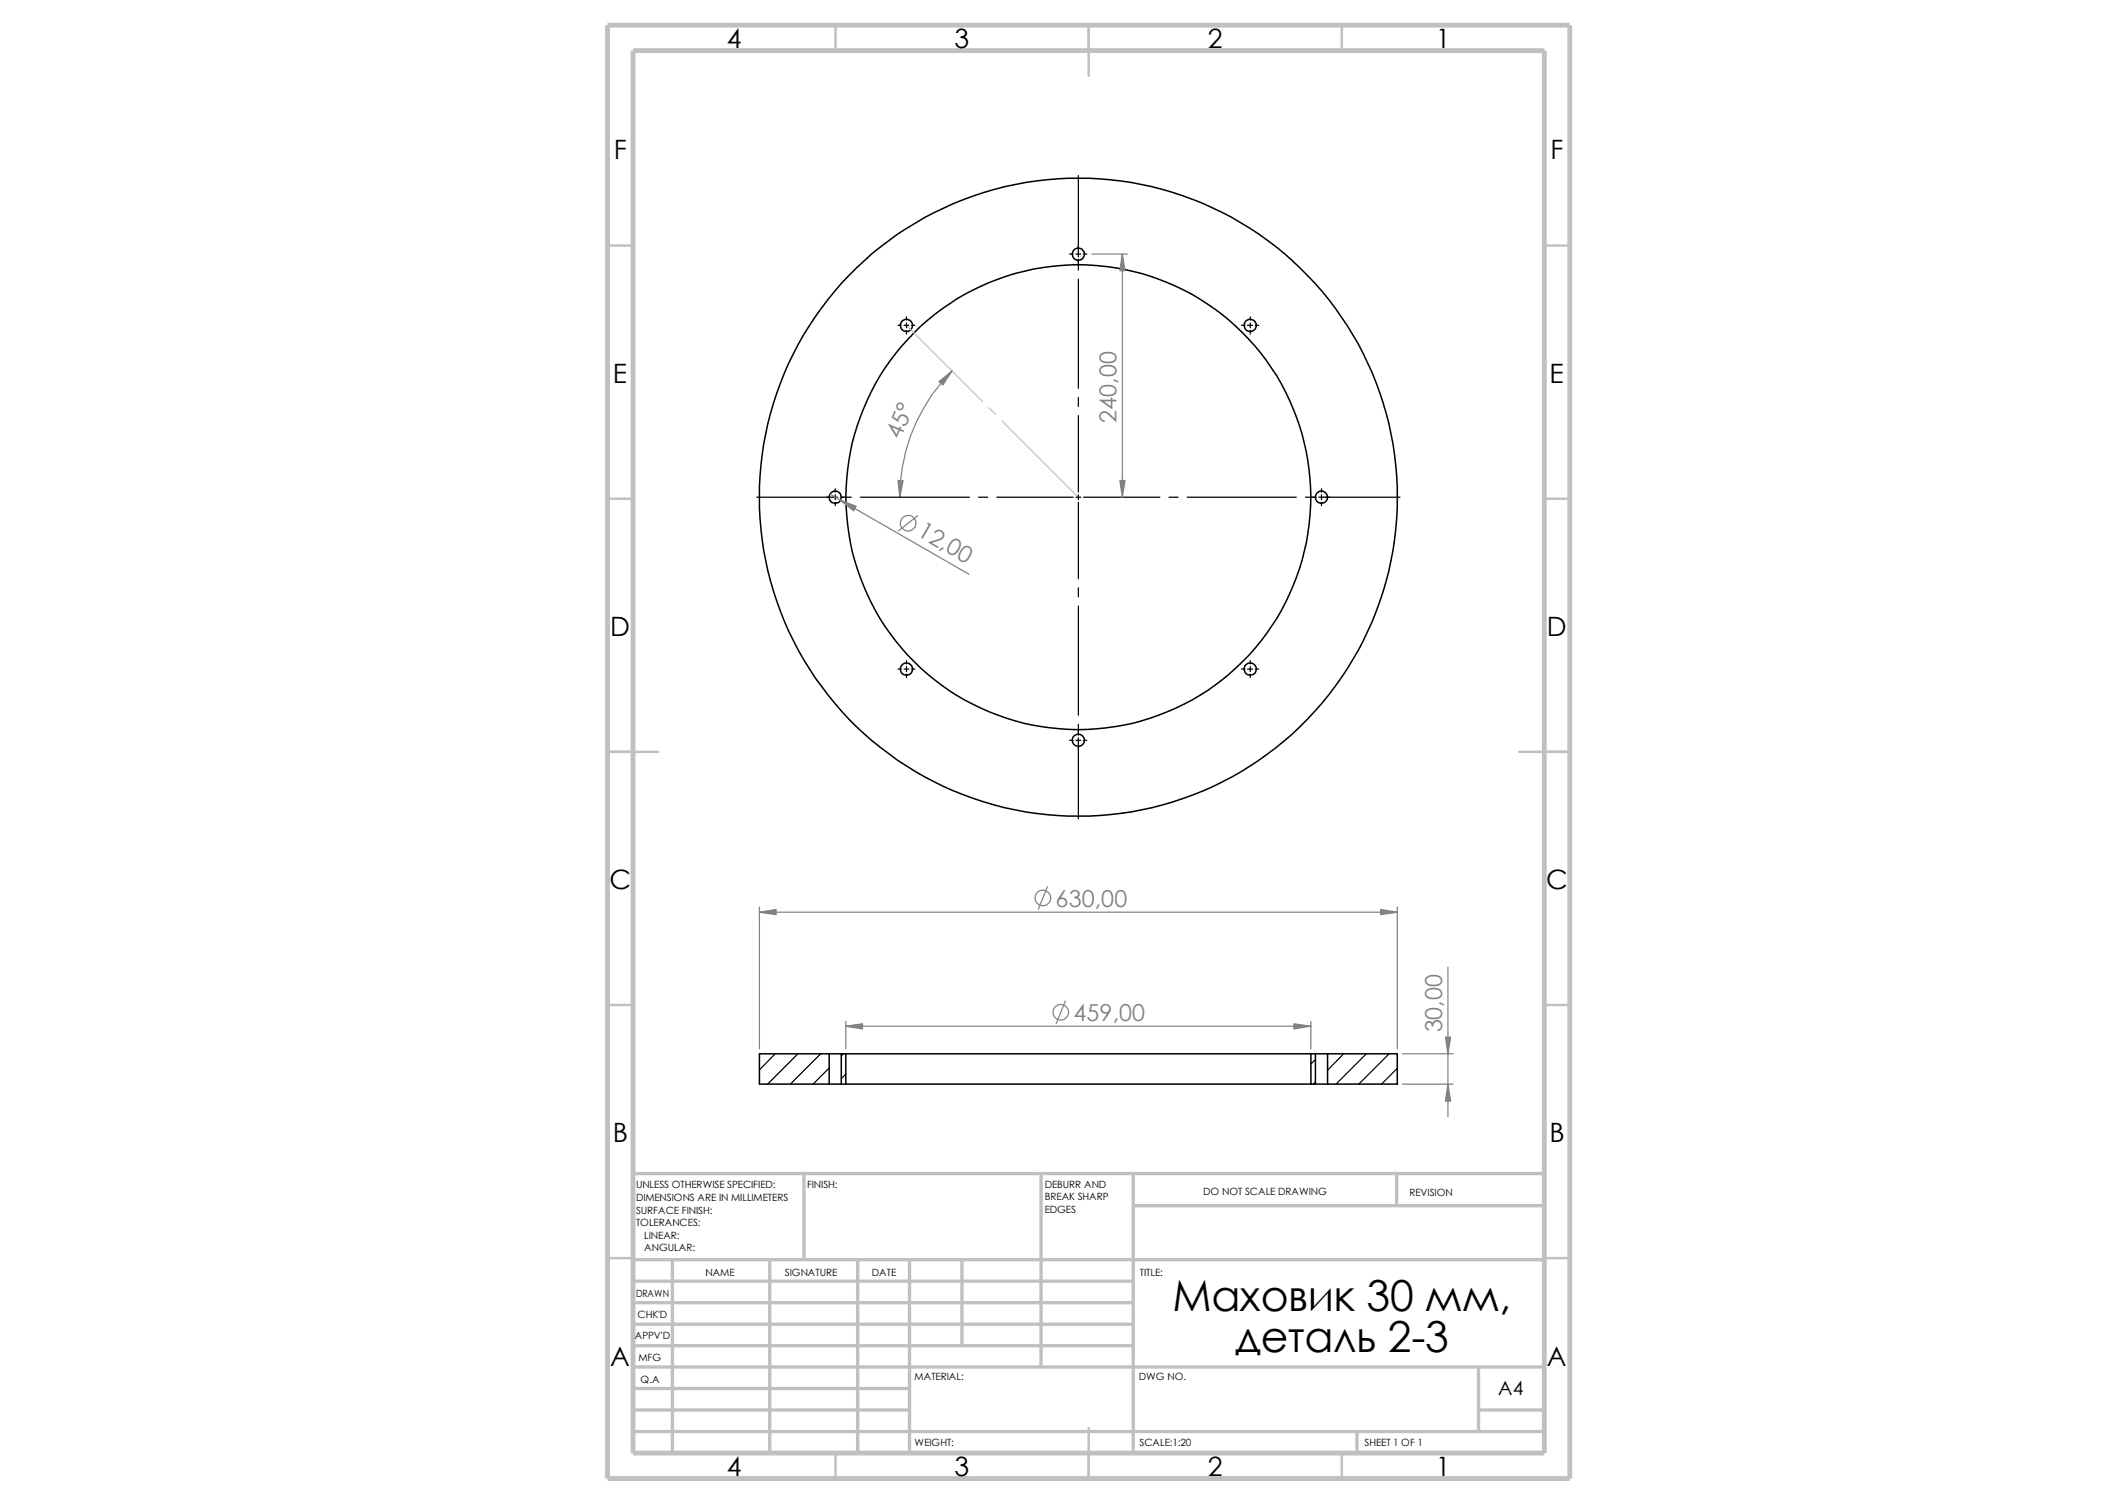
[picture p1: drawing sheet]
<svg xmlns="http://www.w3.org/2000/svg" width="297mm" height="210mm" viewBox="0 0 297 210" stroke-linecap="round" stroke-linejoin="round" font-family="sans-serif">
<g fill="none" stroke="#c0c0c0" stroke-width=".34">
<path d="M116.7 3.5v3.6M152 3.5v7.1M187.4 3.5v3.6M84.8 34.3h3.6M215.6 34.3h3.6M84.8 69.6h3.6M215.6 69.6h3.6M84.8 105h7.1M212.1 105h7.1M84.8 140.3h3.6M215.6 140.3h3.6M84.8 175.7h3.6"/>
<path d="M215.6 175.7h3.6M152 199.4v7.1M116.7 202.9v3.6M187.4 202.9v3.6"/>
</g>
<g fill="none" stroke="#c0c0c0" stroke-width=".47">
<path d="M88.4 175.9h127.2M88.4 178.9h69.8M93.9 175.9v27M107.5 175.9v27M112.3 163.9v12M119.8 175.9v27M127 175.9v27M134.3 175.9v12M145.4 163.9v27M158.2 163.9v39M158.2 168.4h57.4M195 163.9v4.5"/>
<path d="M215.6 163.9h-127.2v39M88.4 199.9h127.2M88.4 187.9h69.8M88.4 184.9h69.8M88.4 181.9h69.8M88.4 196.9h38.6M88.4 193.9h38.6M88.4 190.9h127.2M189.5 199.9v3M206.5 196.9h9.1M206.5 190.9v9"/>
</g>
<path d="M84.8 3.5h134.4v203h-134.4zM88.4 7.1h127.2v195.8h-127.2z" fill="none" stroke="#c0c0c0" stroke-width=".68" stroke-linecap="butt"/>
<g fill="none" stroke="#000" stroke-width=".21">
<path d="M115.8 151.4h1.7M115.8 147.2h1.7M115.8 147.2h-9.8v4.2h9.8M115.8 147.2v4.2M117.5 147.2v4.2M117.5 151.4h.6M117.5 147.2h.6M118.1 151.4h64.9M118.1 147.2h64.9M118.1 147.2v4.2M183 151.4h.7M183 147.2h.7"/>
<path d="M183 147.2v4.2M183.7 151.4h1.7M183.7 147.2h1.7M183.7 147.2v4.2M185.4 147.2h9.7v4.2h-9.7M185.4 147.2v4.2"/>
<circle cx="150.6" cy="35.5" r=".84"/>
<circle cx="126.6" cy="45.4" r=".84"/>
<circle cx="174.6" cy="45.4" r=".85"/>
<circle cx="116.6" cy="69.4" r=".84"/>
<circle cx="150.6" cy="69.4" r="32.5"/>
<circle cx="150.6" cy="69.4" r="44.6"/>
<circle cx="184.5" cy="69.4" r=".85"/>
<circle cx="126.6" cy="93.4" r=".85"/>
<circle cx="174.6" cy="93.4" r=".86"/>
<circle cx="150.6" cy="103.4" r=".86"/>
</g>
<g fill="none" stroke="#000" stroke-width=".17">
<path d="M149.4 35.5h.5M150.2 35.5h.7M150.6 24.5v11.4M150.6 36.2v1.5M150.6 39v15.2M151.3 35.5h.5M125.4 45.4h.5M126.2 45.4h.7M126.6 44.2v.5M126.6 45.1v.7M126.6 46.1v.6M127.3 45.4h.5"/>
<path d="M150.6 55.5v1.3M150.6 58v10.7M173.4 45.4h.5M174.2 45.4h.7M174.6 44.2v.5M174.6 45.1v.7M174.6 46.1v.6M175.3 45.4h.5M105.7 69.4h11.3M116.6 68.2v.5M116.6 69.1v.7M116.6 70.1v.5"/>
<path d="M117.3 69.4h1.6M120.1 69.4h15.3M136.7 69.4h1.2M139.2 69.4h10.7M150.2 69.4h.7M150.6 69.1v.7M150.6 70.1v10.7M151.3 69.4h10.7M163.2 69.4h1.3M165.8 69.4h15.2M182.3 69.4h1.5M184.1 69.4h11.4"/>
<path d="M184.5 68.2v.5M184.5 69.1v.7M184.5 70.1v.5M125.4 93.4h.5M126.2 93.4h.7M126.6 92.2v.5M126.6 93.1v.7M126.6 94.1v.5M127.3 93.4h.5M150.6 82.1v1.3M150.6 84.6v15.3M173.4 93.4h.5"/>
<path d="M174.2 93.4h.7M174.6 92.2v.5M174.6 93.1v.7M174.6 94.1v.5M175.3 93.4h.5M149.4 103.4h.5M150.2 103.4h.7M150.6 101.1v1.6M150.6 103v11.3M151.3 103.4h.5M108.2 147.2l-2.2 2.2M111.4 147.2l-4.2 4.2"/>
<path d="M114.6 147.2l-4.2 4.2M115.8 149.1l-2.3 2.3M117.8 147.2l-.3 .2M118.1 150l-.6 .6M183.7 148l-.7 .6M183.7 151.1l-.3 .3M187.6 147.2l-2.2 2.2M190.8 147.2l-4.2 4.2M194 147.2l-4.3 4.2M195.1 149.2l-2.2 2.2"/>
</g>
<path d="M126.6 45.4l10.6 10.6M138.1 56.9l.9 1M139.9 58.8l10.7 10.6" fill="none" stroke="#c0c0c0" stroke-width=".17"/>
<g fill="none" stroke="#808080" stroke-width=".17">
<path d="M152.5 35.5h4.9M156.7 35.5v33.9M132.9 51.8a24.8 24.8 0 0 0-7.3 17.6M115.9 69l19.4 11.2M128.1 72l-2.6 2.1M106 126.7v19.8M106 127.4h89.1M146.3 123.8l-1.3 3.2M148.8 139.8l-1.3 3.1M195.1 126.7v19.8M202.2 135v20.9M118.1 142.6v3.9"/>
<path d="M118.1 143.3h64.9M183 142.6v3.9M195.8 147.2h7.1M195.8 151.4h7.1"/>
<circle cx="126.8" cy="73.1" r="1.11"/>
<circle cx="145.6" cy="125.4" r="1.1"/>
<circle cx="148.1" cy="141.3" r="1.09"/>
</g>
<g fill="#808080" stroke="#808080" stroke-width=".17">
<path d="M131.1 53.3l1.8-1.5-1.2 2z"/>
<path d="M125.4 67.1h.7l-.5 2.3z"/>
<path d="M117.3 69.8l2.2 .9-.3 .6z"/>
<path d="M156.7 35.5l.4 2.3h-.7z"/>
<path d="M156.4 67.1h.7l-.4 2.3z"/>
<path d="M180.7 143l2.3 .3-2.3 .4z"/>
<path d="M118.1 143.3l2.3-.3v.7z"/>
<path d="M192.8 127l2.3 .4-2.3 .3z"/>
<path d="M106 127.4l2.4-.4v.7z"/>
<path d="M201.8 144.8h.8l-.4 2.4z"/>
<path d="M202.2 151.4l.4 2.4h-.8z"/>
</g>
<g font-size="6">
<text x="163.7" y="183">Маховик 30 мм,</text>
<text x="172.5" y="188.8">деталь 2-3</text>
</g>
<g font-size="3.7">
<text x="101.5" y="6.7">4</text>
<text x="133.3" y="6.7">3</text>
<text x="168.7" y="6.7">2</text>
<text x="200.5" y="6.7">1</text>
<text x="85.7" y="22.1">F</text>
<text x="216.5" y="22.1">F</text>
<text x="85.6" y="53.4">E</text>
<text x="216.4" y="53.4">E</text>
<text x="85.2" y="88.8">D</text>
<text x="216" y="88.8">D</text>
<text x="85.1" y="124.1">C</text>
<text x="215.9" y="124.1">C</text>
<text x="85.6" y="159.5">B</text>
<text x="216.3" y="159.5">B</text>
<text x="85.2" y="190.8">A</text>
<text x="216" y="190.8">A</text>
<text x="101.5" y="206.2">4</text>
<text x="133.3" y="206.2">3</text>
<text x="168.7" y="206.2">2</text>
<text x="200.5" y="206.2">1</text>
</g>
<g font-size="3.3" fill="#808080">
<text x="155.9" y="59" transform="rotate(-90 155.9 59)">240,00</text>
<text x="125.7" y="61.4" transform="rotate(-67 125.7 61.4)">45°</text>
<text x="127.9" y="74.7" transform="rotate(30 127.9 74.7)">12,00</text>
<text x="147.4" y="126.7">630,00</text>
<text x="149.9" y="142.6">459,00</text>
<text x="201.4" y="144.2" transform="rotate(-90 201.4 144.2)">30,00</text>
</g>
<text font-size="2.7" x="209.2" y="194.8">A4</text>
<g font-size="1.4">
<text x="88.8" y="165.9">UNLESS OTHERWISE SPECIFIED:</text>
<text x="88.8" y="167.7">DIMENSIONS ARE IN MILLIMETERS</text>
<text x="112.7" y="165.9">FINISH:</text>
<text x="145.9" y="167.6">BREAK SHARP</text>
<text x="145.9" y="165.9">DEBURR AND</text>
<text x="168" y="166.9">DO NOT SCALE DRAWING</text>
<text x="196.8" y="167">REVISION</text>
<text x="88.8" y="171.2">TOLERANCES:</text>
<text x="88.8" y="169.5">SURFACE FINISH:</text>
<text x="90" y="173">LINEAR:</text>
<text x="145.9" y="169.4">EDGES</text>
<text x="90" y="174.8">ANGULAR:</text>
<text x="98.5" y="178.2">NAME</text>
<text x="109.6" y="178.2">SIGNATURE</text>
<text x="121.8" y="178.2">DATE</text>
<text x="159.2" y="178.2">TITLE:</text>
<text x="88.8" y="181.1">DRAWN</text>
<text x="89" y="184.1">CHK'D</text>
<text x="88.6" y="187">APPV'D</text>
<text x="89.2" y="190.1">MFG</text>
<text x="89.5" y="193.1">Q.A</text>
<text x="127.7" y="192.7">MATERIAL:</text>
<text x="159" y="192.7">DWG NO.</text>
<text x="127.7" y="201.9">WEIGHT:</text>
<text x="159.1" y="202">SCALE:1:20</text>
<text x="190.5" y="202">SHEET 1 OF 1</text>
</g>
</svg>
